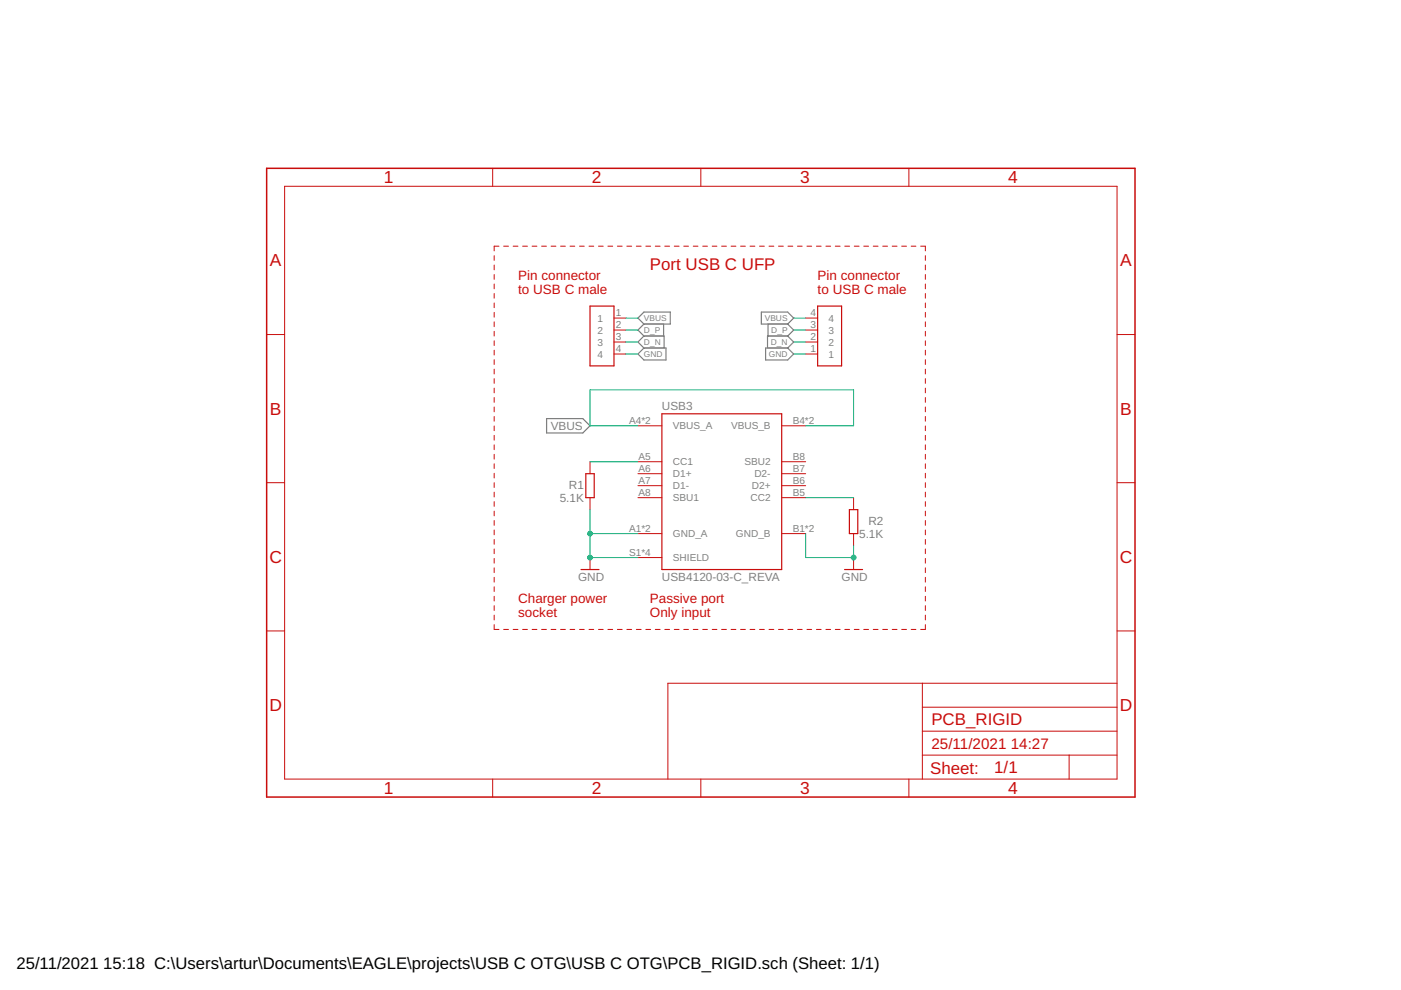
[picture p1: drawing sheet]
<svg xmlns="http://www.w3.org/2000/svg" width="297mm" height="210mm" viewBox="0 0 297 210" stroke-linecap="round" stroke-linejoin="round" font-family="sans-serif">
<g fill="none" stroke="#808080" stroke-width=".25">
<path d="M135.3 75.1l1.2-1.3h4.7v2.5h-4.7zM135.3 67.4l1.2-1.2h5.6v2.5h-5.6zM136.5 68.7l-1.2 1.3 1.2 1.2M136.5 71.2h4.3v2.6M136.5 71.2l-1.2 1.3 1.2 1.3M140.7 68.7v2.5M161.4 66.2h5.6l1.3 1.2-1.3 1.3h-5.6zM162.3 73.8h4.7l1.3 1.3-1.3 1.2h-4.7zM162.8 68.7v2.5M167 71.2h-4.3v2.6M167 68.7l1.3 1.3-1.3 1.2M167 71.2l1.3 1.3-1.3 1.3"/>
<path d="M115.9 88.8h7.7l1.5 1.5-1.5 1.5h-7.7z"/>
</g>
<g fill="none" stroke="#c90d0c" stroke-width=".21">
<path d="M60.3 39.5h176.5v125.7h-176.5zM104.5 35.7v3.8M148.6 35.7v3.8M192.7 35.7v3.8M104.8 54.2v1M104.8 56.2v1M104.8 58.2v1M105.8 52.2h-1v1M106.8 52.2h1M108.8 52.2h1M110.8 52.2h1M112.8 52.2h1"/>
<path d="M114.8 52.2h1M116.8 52.2h1.1M118.9 52.2h1M120.9 52.2h1M122.9 52.2h1M124.9 52.2h1M126.9 52.2h1M128.9 52.2h1M130.9 52.2h1M132.9 52.2h1M134.9 52.2h1M136.9 52.2h1"/>
<path d="M138.9 52.2h1.1M140.9 52.2h1.1M143 52.2h1M145 52.2h1M147 52.2h1M149 52.2h1M151 52.2h1M153 52.2h1M155 52.2h1M157 52.2h1M159 52.2h1M161 52.2h1.1"/>
<path d="M163 52.2h1.1M165.1 52.2h1M167.1 52.2h1M169.1 52.2h1M171.1 52.2h1M173.1 52.2h1M175.1 52.2h1M177.1 52.2h1M179.1 52.2h1M181.1 52.2h1M183.1 52.2h1M185.1 52.2h1.1"/>
<path d="M187.2 52.2h1M189.2 52.2h1M191.2 52.2h1M193.2 52.2h1M195.2 52.2h1v1M196.2 54.2v1M196.2 56.2v1M196.2 58.2v1M56.5 70.9h3.8M104.8 60.2v1M104.8 62.2v1M104.8 64.2v1"/>
<path d="M104.8 66.2v1M104.8 68.2v1.1M104.8 70.3v.9M104.8 72.3v1M104.8 74.3v1M104.8 76.3v1M104.8 78.3v1M130.2 67.4h2.5M130.2 70h2.5M130.2 72.5h2.5M130.2 75.1h2.5M170.8 67.4h2.6"/>
<path d="M170.8 70h2.6M170.8 72.5h2.6M170.8 75.1h2.6M196.2 60.2v1M196.2 62.2v1M196.2 64.2v1M196.2 66.2v1M196.2 68.2v1.1M196.2 70.3v.9M196.2 72.3v1M196.2 74.3v1M196.2 76.3v1"/>
<path d="M196.2 78.3v1M236.8 70.9h3.8M104.8 80.3v1M104.8 82.3v1M104.8 84.3v1M104.8 86.3v1M104.8 88.3v1M104.8 90.3v1M104.8 92.3v1M104.8 94.3v1M104.8 96.3v1M104.8 98.3v1"/>
<path d="M125.1 97.9v2.5M135.3 90.3h5M135.3 97.9h5M165.7 90.3h5.1M165.7 97.9h5.1M196.2 80.3v1M196.2 82.3v1M196.2 84.3v1M196.2 86.3v1M196.2 88.3v1M196.2 90.3v1M196.2 92.3v1"/>
<path d="M196.2 94.3v1M196.2 96.3v1M196.2 98.3v1M56.5 102.3h3.8M104.8 100.4v.9M104.8 102.3v1.1M104.8 104.4v1M104.8 106.4v1M104.8 108.4v1M104.8 110.4v1M104.8 112.4v1M104.8 114.4v1"/>
<path d="M104.8 116.4v1M104.8 118.4v1M125.1 105.5v2.6M125.1 118.2v2.6M135.3 113.1h5M135.3 100.4h5M135.3 105.5h5M135.3 103h5M135.3 118.2h5M165.7 113.1h5.1M165.7 100.4h5.1M165.7 105.5h5.1"/>
<path d="M165.7 103h5.1M181 105.5v2.6M181 113.1v2.6M181 118.2v2.6M196.2 100.4v.9M196.2 102.3v1.1M196.2 104.4v1M196.2 106.4v1M196.2 108.4v1M196.2 110.4v1M196.2 112.4v1M196.2 114.4v1"/>
<path d="M196.2 116.4v1M196.2 118.4v1M236.8 102.3h3.8M56.5 133.8h3.8M104.8 120.4v1M104.8 122.4v1M104.8 124.4v1M104.8 126.4v1M104.8 128.4v1M104.8 130.4v1M104.8 132.4v1.1h1M106.8 133.5h1"/>
<path d="M108.8 133.5h1M110.8 133.5h1M112.8 133.5h1M114.8 133.5h1M116.8 133.5h1.1M118.9 133.5h1M120.9 133.5h1M122.9 133.5h1M124.9 133.5h1M126.9 133.5h1M128.9 133.5h1M130.9 133.5h1"/>
<path d="M132.9 133.5h1M134.9 133.5h1M136.9 133.5h1M138.9 133.5h1.1M140.9 133.5h1.1M143 133.5h1M145 133.5h1M147 133.5h1M149 133.5h1M151 133.5h1M153 133.5h1M155 133.5h1"/>
<path d="M157 133.5h1M159 133.5h1M161 133.5h1.1M163 133.5h1.1M165.1 133.5h1M167.1 133.5h1M169.1 133.5h1M171.1 133.5h1M173.1 133.5h1M175.1 133.5h1M177.1 133.5h1M179.1 133.5h1"/>
<path d="M181.1 133.5h1M183.1 133.5h1M185.1 133.5h1.1M187.2 133.5h1M189.2 133.5h1M191.2 133.5h1M193.2 133.5h1M196.2 132.4v1.1h-1M196.2 120.4v1M196.2 122.4v1M196.2 124.4v1M196.2 126.4v1"/>
<path d="M196.2 128.4v1M196.2 130.4v1M236.8 133.8h3.8M195.6 144.9v20.3M195.6 155h41.2M195.6 149.9h41.2M236.8 144.9h-95.2v20.3M104.5 165.2v3.8M148.6 165.2v3.8M192.7 165.2v3.8M195.6 160.1h41.2M226.7 160.1v5.1"/>
</g>
<path d="M56.5 35.7h184.1v133.3h-184.1z" fill="none" stroke="#c90d0c" stroke-width=".32"/>
<path d="M125.1 64.9h5.1v12.7h-5.1zM173.4 64.9h5v12.7h-5zM140.3 87.7h25.4v33.1h-25.4zM124.2 100.4h1.8v5.1h-1.8zM180.1 108.1h1.8v5h-1.8zM123.2 120.8h3.8M179.1 120.8h3.8" fill="none" stroke="#c90d0c" stroke-width=".25"/>
<g fill="none" stroke="#0dab76" stroke-width=".21">
<path d="M132.7 75.1h2.6M132.7 67.4h2.6M132.7 70h2.6M132.7 72.5h2.6M168.3 75.1h2.5M168.3 67.4h2.5M168.3 70h2.5M168.3 72.5h2.5M125.1 97.9h10.2M135.3 90.3h-10.2v-7.6h55.9v7.6h-10.2M125.1 108.1v10.1h10.2M125.1 113.1h10.2"/>
<path d="M170.8 105.5h10.2M170.8 113.1v5.1h10.2v-2.5"/>
</g>
<g fill="#0dab76" stroke="#0dab76" stroke-width=".21">
<circle cx="125.1" cy="118.2" r=".51"/>
<circle cx="125.1" cy="113.1" r=".51"/>
<circle cx="181" cy="118.2" r=".51"/>
</g>
<g font-size="3.7" fill="#c90d0c">
<text x="81.4" y="38.9">1</text>
<text x="125.5" y="38.9">2</text>
<text x="169.6" y="38.9">3</text>
<text x="213.8" y="38.9">4</text>
<text x="57.2" y="56.5">A</text>
<text x="237.5" y="56.5">A</text>
<text x="57.2" y="87.9">B</text>
<text x="237.5" y="87.9">B</text>
<text x="57.1" y="119.3">C</text>
<text x="237.4" y="119.3">C</text>
<text x="57.1" y="150.8">D</text>
<text x="237.4" y="150.8">D</text>
<text x="81.4" y="168.4">1</text>
<text x="125.5" y="168.4">2</text>
<text x="169.6" y="168.4">3</text>
<text x="213.8" y="168.4">4</text>
</g>
<g font-size="3.6" fill="#c90d0c">
<text x="137.8" y="57.3">Port USB C UFP</text>
<text x="197.5" y="153.8">PCB_RIGID</text>
<text x="197.2" y="164">Sheet:</text>
<text x="210.8" y="163.9">1/1</text>
</g>
<g font-size="3.5">
<text x="3.5" y="205.4">25/11/2021</text>
<text x="21.9" y="205.4">15:18 C:\Users\artur\Documents\EAGLE\projects\USB C OTG\USB C OTG\PCB_RIGID.sch (Sheet: 1/1)</text>
</g>
<g font-size="3.2" fill="#c90d0c">
<text x="197.5" y="158.8">25/11/2021</text>
<text x="214.3" y="158.8">14:27</text>
</g>
<g font-size="2.9" fill="#c90d0c">
<text x="109.9" y="59.3">Pin connector</text>
<text x="173.3" y="59.3">Pin connector</text>
<text x="109.9" y="62.4">to USB C male</text>
<text x="173.3" y="62.4">to USB C male</text>
<text x="109.9" y="127.9">Charger power</text>
<text x="109.9" y="130.9">socket</text>
<text x="137.8" y="127.9">Passive port</text>
<text x="137.8" y="130.9">Only input</text>
</g>
<g font-size="2.5" fill="#808080">
<text x="140.3" y="87">USB3</text>
<text x="116.8" y="91.2">VBUS</text>
<text x="118.7" y="106.5">5.1K</text>
<text x="120.6" y="103.7">R1</text>
<text x="184.1" y="111.3">R2</text>
<text x="182.1" y="114.2">5.1K</text>
<text x="122.6" y="123.3">GND</text>
<text x="140.3" y="123.3">USB4120-03-C_REVA</text>
<text x="178.4" y="123.3">GND</text>
</g>
<g font-size="2.1" fill="#808080">
<text x="126.7" y="68.2">1</text>
<text x="126.7" y="70.7">2</text>
<text x="130.5" y="67.1">1</text>
<text x="130.5" y="69.6">2</text>
<text x="171.8" y="69.6">3</text>
<text x="171.8" y="67.1">4</text>
<text x="175.7" y="70.7">3</text>
<text x="175.7" y="68.2">4</text>
<text x="126.7" y="73.3">3</text>
<text x="126.7" y="75.8">4</text>
<text x="130.5" y="72.2">3</text>
<text x="130.5" y="74.7">4</text>
<text x="171.8" y="74.7">1</text>
<text x="171.8" y="72.2">2</text>
<text x="175.7" y="75.8">1</text>
<text x="175.7" y="73.3">2</text>
<text x="133.4" y="89.9">A4*2</text>
<text x="168.1" y="89.9">B4*2</text>
<text x="142.7" y="91">VBUS_A</text>
<text x="155" y="91">VBUS_B</text>
<text x="135.4" y="100.1">A6</text>
<text x="135.4" y="97.5">A5</text>
<text x="142.7" y="101.2">D1+</text>
<text x="142.7" y="98.7">CC1</text>
<text x="157.8" y="98.7">SBU2</text>
<text x="159.9" y="101.2">D2-</text>
<text x="168.1" y="97.5">B8</text>
<text x="168.1" y="100.1">B7</text>
<text x="135.4" y="105.2">A8</text>
<text x="135.4" y="102.6">A7</text>
<text x="142.7" y="106.3">SBU1</text>
<text x="142.7" y="103.7">D1-</text>
<text x="159.1" y="106.3">CC2</text>
<text x="159.4" y="103.7">D2+</text>
<text x="168.1" y="102.6">B6</text>
<text x="168.1" y="105.2">B5</text>
<text x="133.4" y="112.8">A1*2</text>
<text x="142.7" y="113.9">GND_A</text>
<text x="156" y="113.9">GND_B</text>
<text x="168.1" y="112.8">B1*2</text>
<text x="133.4" y="117.9">S1*4</text>
<text x="142.7" y="119">SHIELD</text>
</g>
<g font-size="1.8" fill="#808080">
<text x="136.5" y="68.1">VBUS</text>
<text x="136.5" y="70.6">D_P</text>
<text x="162.2" y="68.1">VBUS</text>
<text x="163.5" y="70.6">D_P</text>
<text x="136.5" y="75.7">GND</text>
<text x="136.5" y="73.1">D_N</text>
<text x="163" y="75.7">GND</text>
<text x="163.4" y="73.1">D_N</text>
</g>
</svg>
